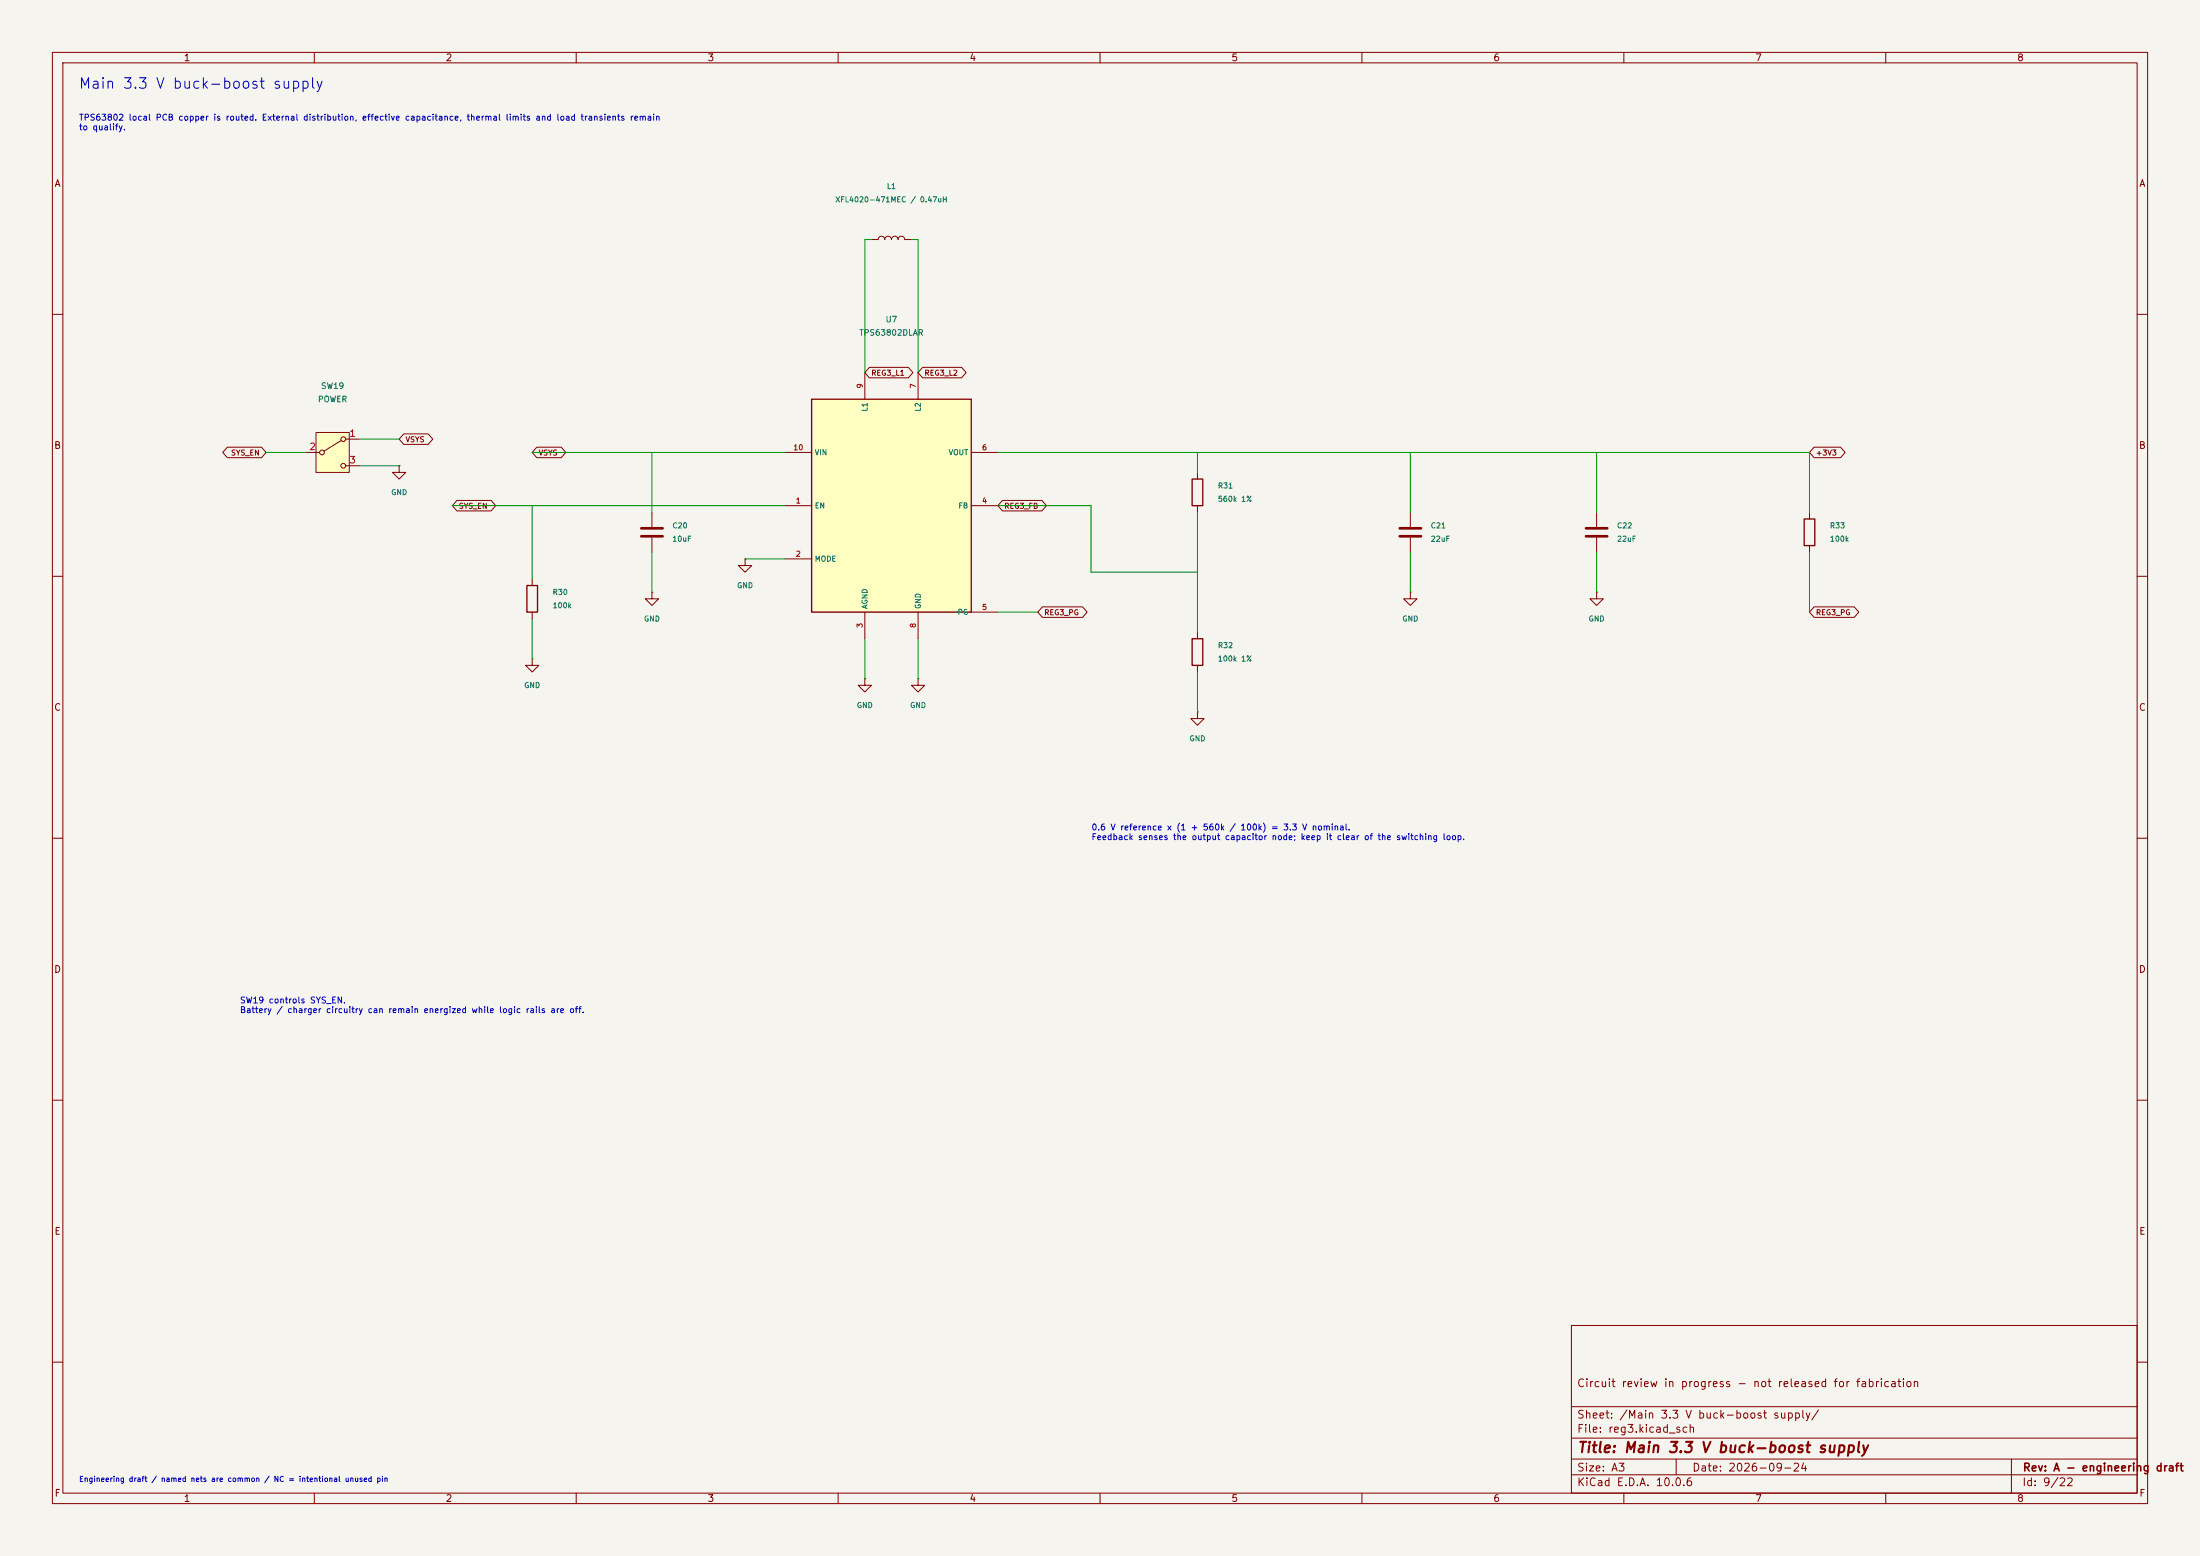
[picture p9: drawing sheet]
(kicad_sch
 (version 20250114)
 (generator "eeschema")
 (paper "A3")
 (title_block
  (title "Main 3.3 V buck-boost supply")
  (date "2026-09-24")
  (rev "A - engineering draft")
  (comment 1 "Circuit review in progress - not released for fabrication"))
 (lib_symbols
  (symbol "Handset:TPS63802"
   (pin_names
    (offset 0.5)) (in_bom yes) (on_board yes)
   (property "Reference" "U" (at 0 0 0) (effects (font (size 1.27 1.27))))
   (property "Value" "TPS63802" (at 0 -2.54 0) (effects (font (size 1.27 1.27))))
   (property "Footprint" "Handset:TPS63802_DLA0010A" (at 0 0 0) (effects (font (size 1.27 1.27)) (hide yes)))
   (symbol "TPS63802_0_1"
    (rectangle (start -15.24 20.32) (end 15.24 -20.32) (stroke (width 0.254) (type default)) (fill (type background))))
   (symbol "TPS63802_1_1"
    (pin passive line (at -20.32 0 0) (length 5.08) (name "EN" (effects (font (size 1 1)))) (number "1" (effects (font (size 1 1)))))
    (pin passive line (at -20.32 -10.16 0) (length 5.08) (name "MODE" (effects (font (size 1 1)))) (number "2" (effects (font (size 1 1)))))
    (pin power_in line (at -5.08 -25.4 90) (length 5.08) (name "AGND" (effects (font (size 1 1)))) (number "3" (effects (font (size 1 1)))))
    (pin passive line (at 20.32 0 180) (length 5.08) (name "FB" (effects (font (size 1 1)))) (number "4" (effects (font (size 1 1)))))
    (pin passive line (at 20.32 -20.32 180) (length 5.08) (name "PG" (effects (font (size 1 1)))) (number "5" (effects (font (size 1 1)))))
    (pin power_out line (at 20.32 10.16 180) (length 5.08) (name "VOUT" (effects (font (size 1 1)))) (number "6" (effects (font (size 1 1)))))
    (pin passive line (at 5.08 25.4 270) (length 5.08) (name "L2" (effects (font (size 1 1)))) (number "7" (effects (font (size 1 1)))))
    (pin power_in line (at 5.08 -25.4 90) (length 5.08) (name "GND" (effects (font (size 1 1)))) (number "8" (effects (font (size 1 1)))))
    (pin passive line (at -5.08 25.4 270) (length 5.08) (name "L1" (effects (font (size 1 1)))) (number "9" (effects (font (size 1 1)))))
    (pin power_in line (at -20.32 10.16 0) (length 5.08) (name "VIN" (effects (font (size 1 1)))) (number "10" (effects (font (size 1 1)))))))
  (symbol "Switch:SW_SPDT"
   (pin_names
    (offset 0) (hide yes)) (exclude_from_sim no) (in_bom yes) (on_board yes)
   (in_pos_files yes)
   (duplicate_pin_numbers_are_jumpers no)
   (property "Reference" "SW" (at 0 5.08 0) (show_name no) (do_not_autoplace no) (effects (font (size 1.27 1.27))))
   (property "Value" "SW_SPDT" (at 0 -5.08 0) (show_name no) (do_not_autoplace no) (effects (font (size 1.27 1.27))))
   (property "Footprint" "" (at 0 0 0) (show_name no) (do_not_autoplace no) (hide yes) (effects (font (size 1.27 1.27))))
   (property "Datasheet" "" (at 0 -7.62 0) (show_name no) (do_not_autoplace no) (hide yes) (effects (font (size 1.27 1.27))))
   (property "Description" "Switch, single pole double throw" (at 0 0 0) (show_name no) (do_not_autoplace no) (hide yes) (effects (font (size 1.27 1.27))))
   (symbol "SW_SPDT_0_1"
    (circle (center -2.032 0) (radius 0.4572) (stroke (width 0) (type default)) (fill (type none)))
    (polyline (pts (xy -1.651 0.254) (xy 1.651 2.286)) (stroke (width 0) (type default)) (fill (type none)))
    (circle (center 2.032 2.54) (radius 0.4572) (stroke (width 0) (type default)) (fill (type none)))
    (circle (center 2.032 -2.54) (radius 0.4572) (stroke (width 0) (type default)) (fill (type none))))
   (symbol "SW_SPDT_1_1"
    (rectangle (start -3.175 3.81) (end 3.175 -3.81) (stroke (width 0) (type default)) (fill (type background)))
    (pin passive line (at 5.08 2.54 180) (length 2.54) (name "A" (effects (font (size 1.27 1.27)))) (number "1" (effects (font (size 1.27 1.27)))))
    (pin passive line (at -5.08 0 0) (length 2.54) (name "B" (effects (font (size 1.27 1.27)))) (number "2" (effects (font (size 1.27 1.27)))))
    (pin passive line (at 5.08 -2.54 180) (length 2.54) (name "C" (effects (font (size 1.27 1.27)))) (number "3" (effects (font (size 1.27 1.27))))))
   (embedded_fonts no))
  (symbol "Device:L"
   (pin_numbers (hide yes))
   (pin_names
    (offset 1.016) (hide yes)) (exclude_from_sim no) (in_bom yes) (on_board yes)
   (in_pos_files yes)
   (duplicate_pin_numbers_are_jumpers no)
   (property "Reference" "L" (at -1.27 0 90) (show_name no) (do_not_autoplace no) (effects (font (size 1.27 1.27))))
   (property "Value" "L" (at 1.905 0 90) (show_name no) (do_not_autoplace no) (effects (font (size 1.27 1.27))))
   (property "Footprint" "" (at 0 0 0) (show_name no) (do_not_autoplace no) (hide yes) (effects (font (size 1.27 1.27))))
   (property "Datasheet" "" (at 0 0 0) (show_name no) (do_not_autoplace no) (hide yes) (effects (font (size 1.27 1.27))))
   (property "Description" "Inductor" (at 0 0 0) (show_name no) (do_not_autoplace no) (hide yes) (effects (font (size 1.27 1.27))))
   (symbol "L_0_1"
    (arc (start 0 2.54) (mid 0.6323 1.905) (end 0 1.27) (stroke (width 0) (type default)) (fill (type none)))
    (arc (start 0 1.27) (mid 0.6323 0.635) (end 0 0) (stroke (width 0) (type default)) (fill (type none)))
    (arc (start 0 0) (mid 0.6323 -0.635) (end 0 -1.27) (stroke (width 0) (type default)) (fill (type none)))
    (arc (start 0 -1.27) (mid 0.6323 -1.905) (end 0 -2.54) (stroke (width 0) (type default)) (fill (type none))))
   (symbol "L_1_1"
    (pin passive line (at 0 3.81 270) (length 1.27) (name "1" (effects (font (size 1.27 1.27)))) (number "1" (effects (font (size 1.27 1.27)))))
    (pin passive line (at 0 -3.81 90) (length 1.27) (name "2" (effects (font (size 1.27 1.27)))) (number "2" (effects (font (size 1.27 1.27))))))
   (embedded_fonts no))
  (symbol "Device:C"
   (pin_numbers (hide yes))
   (pin_names
    (offset 0.254)) (exclude_from_sim no) (in_bom yes) (on_board yes)
   (in_pos_files yes)
   (duplicate_pin_numbers_are_jumpers no)
   (property "Reference" "C" (at 0.635 2.54 0) (show_name no) (do_not_autoplace no) (effects (font (size 1.27 1.27)) (justify left)))
   (property "Value" "C" (at 0.635 -2.54 0) (show_name no) (do_not_autoplace no) (effects (font (size 1.27 1.27)) (justify left)))
   (property "Footprint" "" (at 0.9652 -3.81 0) (show_name no) (do_not_autoplace no) (hide yes) (effects (font (size 1.27 1.27))))
   (property "Datasheet" "" (at 0 0 0) (show_name no) (do_not_autoplace no) (hide yes) (effects (font (size 1.27 1.27))))
   (property "Description" "Unpolarized capacitor" (at 0 0 0) (show_name no) (do_not_autoplace no) (hide yes) (effects (font (size 1.27 1.27))))
   (symbol "C_0_1"
    (polyline (pts (xy -2.032 0.762) (xy 2.032 0.762)) (stroke (width 0.508) (type default)) (fill (type none)))
    (polyline (pts (xy -2.032 -0.762) (xy 2.032 -0.762)) (stroke (width 0.508) (type default)) (fill (type none))))
   (symbol "C_1_1"
    (pin passive line (at 0 3.81 270) (length 2.794) (name "" (effects (font (size 1.27 1.27)))) (number "1" (effects (font (size 1.27 1.27)))))
    (pin passive line (at 0 -3.81 90) (length 2.794) (name "" (effects (font (size 1.27 1.27)))) (number "2" (effects (font (size 1.27 1.27))))))
   (embedded_fonts no))
  (symbol "Device:R"
   (pin_numbers (hide yes))
   (pin_names
    (offset 0)) (exclude_from_sim no) (in_bom yes) (on_board yes)
   (in_pos_files yes)
   (duplicate_pin_numbers_are_jumpers no)
   (property "Reference" "R" (at 2.032 0 90) (show_name no) (do_not_autoplace no) (effects (font (size 1.27 1.27))))
   (property "Value" "R" (at 0 0 90) (show_name no) (do_not_autoplace no) (effects (font (size 1.27 1.27))))
   (property "Footprint" "" (at -1.778 0 90) (show_name no) (do_not_autoplace no) (hide yes) (effects (font (size 1.27 1.27))))
   (property "Datasheet" "" (at 0 0 0) (show_name no) (do_not_autoplace no) (hide yes) (effects (font (size 1.27 1.27))))
   (property "Description" "Resistor" (at 0 0 0) (show_name no) (do_not_autoplace no) (hide yes) (effects (font (size 1.27 1.27))))
   (symbol "R_0_1"
    (rectangle (start -1.016 -2.54) (end 1.016 2.54) (stroke (width 0.254) (type default)) (fill (type none))))
   (symbol "R_1_1"
    (pin passive line (at 0 3.81 270) (length 1.27) (name "" (effects (font (size 1.27 1.27)))) (number "1" (effects (font (size 1.27 1.27)))))
    (pin passive line (at 0 -3.81 90) (length 1.27) (name "" (effects (font (size 1.27 1.27)))) (number "2" (effects (font (size 1.27 1.27))))))
   (embedded_fonts no))
  (symbol "power:GND"
   (power global)
   (pin_numbers (hide yes))
   (pin_names
    (offset 0) (hide yes)) (exclude_from_sim no) (in_bom yes) (on_board yes)
   (in_pos_files yes)
   (duplicate_pin_numbers_are_jumpers no)
   (property "Reference" "#PWR" (at 0 -6.35 0) (show_name no) (do_not_autoplace no) (hide yes) (effects (font (size 1.27 1.27))))
   (property "Value" "GND" (at 0 -3.81 0) (show_name no) (do_not_autoplace no) (effects (font (size 1.27 1.27))))
   (property "Footprint" "" (at 0 0 0) (show_name no) (do_not_autoplace no) (hide yes) (effects (font (size 1.27 1.27))))
   (property "Datasheet" "" (at 0 0 0) (show_name no) (do_not_autoplace no) (hide yes) (effects (font (size 1.27 1.27))))
   (property "Description" "Power symbol creates a global label with name \"GND\" , ground" (at 0 0 0) (show_name no) (do_not_autoplace no) (hide yes) (effects (font (size 1.27 1.27))))
   (symbol "GND_0_1"
    (polyline (pts (xy 0 0) (xy 0 -1.27) (xy 1.27 -1.27) (xy 0 -2.54) (xy -1.27 -1.27) (xy 0 -1.27)) (stroke (width 0) (type default)) (fill (type none))))
   (symbol "GND_1_1"
    (pin power_in line (at 0 0 270) (length 0) (name "" (effects (font (size 1.27 1.27)))) (number "1" (effects (font (size 1.27 1.27))))))
   (embedded_fonts no)))
 (text "Main 3.3 V buck-boost supply" (at 15 15 0) (effects (font (size 2 2)) (justify left top)))
 (text "TPS63802 local PCB copper is routed. External distribution, effective capacitance, thermal limits and load transients remain\nto qualify." (at 15 22 0) (effects (font (size 1.15 1.15)) (justify left top)))
 (text "Engineering draft / named nets are common / NC = intentional unused pin" (at 15 282 0) (effects (font (size 1 1)) (justify left top)))
 (symbol
  (lib_id "Handset:TPS63802") (at 170.18 96.52 0) (unit 1) (in_bom yes) (on_board yes) (dnp no)
  (property "Reference" "U7" (at 170.18 60.96 0) (effects (font (size 1.1 1.1))))
  (property "Value" "TPS63802DLAR" (at 170.18 63.5 0) (effects (font (size 1.1 1.1))))
  (property "Footprint" "Handset:TPS63802_DLA0010A" (at 170.18 96.52 0) (effects (font (size 1 1)) (hide yes))) (pin "1") (pin "2") (pin "3") (pin "4") (pin "5") (pin "6") (pin "7") (pin "8") (pin "9") (pin "10"))
 (symbol
  (lib_id "Switch:SW_SPDT") (at 63.5 86.36 0) (unit 1) (in_bom yes) (on_board yes) (dnp no)
  (property "Reference" "SW19" (at 63.5 73.66 0) (effects (font (size 1.1 1.1))))
  (property "Value" "POWER" (at 63.5 76.2 0) (effects (font (size 1.1 1.1))))
  (property "Footprint" "Handset:SW_SPDT_PCM12_EdgeAssembly" (at 63.5 86.36 0) (effects (font (size 1 1)) (hide yes))) (pin "1") (pin "2") (pin "3"))
 (symbol
  (lib_id "Device:L") (at 170.18 45.72 90) (unit 1) (in_bom yes) (on_board yes) (dnp no)
  (property "Reference" "L1" (at 170.18 35.56 90) (effects (font (size 1 1))))
  (property "Value" "XFL4020-471MEC / 0.47uH" (at 170.18 38.1 90) (effects (font (size 1 1))))
  (property "Footprint" "Handset:Coilcraft_XFL4020" (at 170.18 45.72 0) (effects (font (size 1 1)) (hide yes))) (pin "1") (pin "2"))
 (symbol
  (lib_id "Device:C") (at 124.46 101.6 0) (unit 1) (in_bom yes) (on_board yes) (dnp no)
  (property "Reference" "C20" (at 128.26999999999998 100.33 0) (effects (font (size 1 1)) (justify left)))
  (property "Value" "10uF" (at 128.26999999999998 102.86999999999999 0) (effects (font (size 1 1)) (justify left)))
  (property "Footprint" "Capacitor_SMD:C_0805_2012Metric" (at 124.46 101.6 0) (effects (font (size 1 1)) (hide yes))) (pin "1") (pin "2"))
 (symbol
  (lib_id "Device:C") (at 269.24 101.6 0) (unit 1) (in_bom yes) (on_board yes) (dnp no)
  (property "Reference" "C21" (at 273.05 100.33 0) (effects (font (size 1 1)) (justify left)))
  (property "Value" "22uF" (at 273.05 102.86999999999999 0) (effects (font (size 1 1)) (justify left)))
  (property "Footprint" "Capacitor_SMD:C_0805_2012Metric" (at 269.24 101.6 0) (effects (font (size 1 1)) (hide yes))) (pin "1") (pin "2"))
 (symbol
  (lib_id "Device:C") (at 304.8 101.6 0) (unit 1) (in_bom yes) (on_board yes) (dnp no)
  (property "Reference" "C22" (at 308.61 100.33 0) (effects (font (size 1 1)) (justify left)))
  (property "Value" "22uF" (at 308.61 102.86999999999999 0) (effects (font (size 1 1)) (justify left)))
  (property "Footprint" "Capacitor_SMD:C_0805_2012Metric" (at 304.8 101.6 0) (effects (font (size 1 1)) (hide yes))) (pin "1") (pin "2"))
 (symbol
  (lib_id "Device:R") (at 228.6 93.98 0) (unit 1) (in_bom yes) (on_board yes) (dnp no)
  (property "Reference" "R31" (at 232.41 92.71000000000001 0) (effects (font (size 1 1)) (justify left)))
  (property "Value" "560k 1%" (at 232.41 95.25 0) (effects (font (size 1 1)) (justify left)))
  (property "Footprint" "Resistor_SMD:R_0402_1005Metric" (at 228.6 93.98 0) (effects (font (size 1 1)) (hide yes))) (pin "1") (pin "2"))
 (symbol
  (lib_id "Device:R") (at 228.6 124.46 0) (unit 1) (in_bom yes) (on_board yes) (dnp no)
  (property "Reference" "R32" (at 232.41 123.19 0) (effects (font (size 1 1)) (justify left)))
  (property "Value" "100k 1%" (at 232.41 125.72999999999999 0) (effects (font (size 1 1)) (justify left)))
  (property "Footprint" "Resistor_SMD:R_0402_1005Metric" (at 228.6 124.46 0) (effects (font (size 1 1)) (hide yes))) (pin "1") (pin "2"))
 (symbol
  (lib_id "Device:R") (at 101.6 114.3 0) (unit 1) (in_bom yes) (on_board yes) (dnp no)
  (property "Reference" "R30" (at 105.41 113.03 0) (effects (font (size 1 1)) (justify left)))
  (property "Value" "100k" (at 105.41 115.57 0) (effects (font (size 1 1)) (justify left)))
  (property "Footprint" "Resistor_SMD:R_0402_1005Metric" (at 101.6 114.3 0) (effects (font (size 1 1)) (hide yes))) (pin "1") (pin "2"))
 (symbol
  (lib_id "Device:R") (at 345.44 101.6 0) (unit 1) (in_bom yes) (on_board yes) (dnp no)
  (property "Reference" "R33" (at 349.25 100.33 0) (effects (font (size 1 1)) (justify left)))
  (property "Value" "100k" (at 349.25 102.86999999999999 0) (effects (font (size 1 1)) (justify left)))
  (property "Footprint" "Resistor_SMD:R_0402_1005Metric" (at 345.44 101.6 0) (effects (font (size 1 1)) (hide yes))) (pin "1") (pin "2"))
 (wire (pts (xy 165.1000 71.1200) (xy 165.1000 45.7200)) (stroke (width 0) (type default)))
 (wire (pts (xy 165.1000 45.7200) (xy 166.3700 45.7200)) (stroke (width 0) (type default)))
 (global_label "REG3_L1"
  (shape bidirectional) (at 165.1 71.12 0) (effects (font (size 1 1)) (justify left)))
 (wire (pts (xy 175.2600 71.1200) (xy 175.2600 45.7200)) (stroke (width 0) (type default)))
 (wire (pts (xy 175.2600 45.7200) (xy 173.9900 45.7200)) (stroke (width 0) (type default)))
 (global_label "REG3_L2"
  (shape bidirectional) (at 175.26 71.12 0) (effects (font (size 1 1)) (justify left)))
 (wire (pts (xy 101.6000 86.3600) (xy 124.4600 86.3600)) (stroke (width 0) (type default)))
 (wire (pts (xy 124.4600 86.3600) (xy 149.8600 86.3600)) (stroke (width 0) (type default)))
 (global_label "VSYS"
  (shape bidirectional) (at 101.6 86.36 0) (effects (font (size 1 1)) (justify left)))
 (wire (pts (xy 124.4600 97.7900) (xy 124.4600 86.3600)) (stroke (width 0) (type default)))
 (junction (at 124.46 86.36)
  (diameter 0) (color 0 0 0 0))
 (wire (pts (xy 190.5000 86.3600) (xy 345.4400 86.3600)) (stroke (width 0) (type default)))
 (global_label "+3V3"
  (shape bidirectional) (at 345.44 86.36 0) (effects (font (size 1 1)) (justify left)))
 (wire (pts (xy 228.6000 90.1700) (xy 228.6000 86.3600)) (stroke (width 0) (type default)))
 (junction (at 228.6 86.36)
  (diameter 0) (color 0 0 0 0))
 (wire (pts (xy 269.2400 97.7900) (xy 269.2400 86.3600)) (stroke (width 0) (type default)))
 (junction (at 269.24 86.36)
  (diameter 0) (color 0 0 0 0))
 (wire (pts (xy 304.8000 97.7900) (xy 304.8000 86.3600)) (stroke (width 0) (type default)))
 (junction (at 304.8 86.36)
  (diameter 0) (color 0 0 0 0))
 (wire (pts (xy 345.4400 97.7900) (xy 345.4400 86.3600)) (stroke (width 0) (type default)))
 (junction (at 345.44 86.36)
  (diameter 0) (color 0 0 0 0))
 (wire (pts (xy 190.5000 96.5200) (xy 208.2800 96.5200)) (stroke (width 0) (type default)))
 (wire (pts (xy 208.2800 96.5200) (xy 208.2800 109.2200)) (stroke (width 0) (type default)))
 (wire (pts (xy 208.2800 109.2200) (xy 228.6000 109.2200)) (stroke (width 0) (type default)))
 (wire (pts (xy 228.6000 109.2200) (xy 228.6000 97.7900)) (stroke (width 0) (type default)))
 (global_label "REG3_FB"
  (shape bidirectional) (at 190.5 96.52 0) (effects (font (size 1 1)) (justify left)))
 (wire (pts (xy 228.6000 120.6500) (xy 228.6000 109.2200)) (stroke (width 0) (type default)))
 (junction (at 228.6 109.22)
  (diameter 0) (color 0 0 0 0))
 (wire (pts (xy 86.3600 96.5200) (xy 101.6000 96.5200)) (stroke (width 0) (type default)))
 (wire (pts (xy 101.6000 96.5200) (xy 149.8600 96.5200)) (stroke (width 0) (type default)))
 (global_label "SYS_EN"
  (shape bidirectional) (at 86.36 96.52 0) (effects (font (size 1 1)) (justify left)))
 (wire (pts (xy 101.6000 110.4900) (xy 101.6000 96.5200)) (stroke (width 0) (type default)))
 (junction (at 101.6 96.52)
  (diameter 0) (color 0 0 0 0))
 (wire (pts (xy 124.4600 105.4100) (xy 124.4600 113.0300)) (stroke (width 0) (type default)))
 (symbol
  (lib_id "power:GND") (at 124.46 113.03 0) (unit 1) (in_bom yes) (on_board yes) (dnp no)
  (property "Reference" "#PWR9037" (at 124.46 113.03 0) (effects (font (size 1 1)) (hide yes)))
  (property "Value" "GND" (at 124.46 118.11 0) (effects (font (size 1 1)))) (pin "1"))
 (wire (pts (xy 269.2400 105.4100) (xy 269.2400 113.0300)) (stroke (width 0) (type default)))
 (symbol
  (lib_id "power:GND") (at 269.24 113.03 0) (unit 1) (in_bom yes) (on_board yes) (dnp no)
  (property "Reference" "#PWR9040" (at 269.24 113.03 0) (effects (font (size 1 1)) (hide yes)))
  (property "Value" "GND" (at 269.24 118.11 0) (effects (font (size 1 1)))) (pin "1"))
 (wire (pts (xy 304.8000 105.4100) (xy 304.8000 113.0300)) (stroke (width 0) (type default)))
 (symbol
  (lib_id "power:GND") (at 304.8 113.03 0) (unit 1) (in_bom yes) (on_board yes) (dnp no)
  (property "Reference" "#PWR9043" (at 304.8 113.03 0) (effects (font (size 1 1)) (hide yes)))
  (property "Value" "GND" (at 304.8 118.11 0) (effects (font (size 1 1)))) (pin "1"))
 (wire (pts (xy 101.6000 118.1100) (xy 101.6000 125.7300)) (stroke (width 0) (type default)))
 (symbol
  (lib_id "power:GND") (at 101.6 125.73 0) (unit 1) (in_bom yes) (on_board yes) (dnp no)
  (property "Reference" "#PWR9046" (at 101.6 125.73 0) (effects (font (size 1 1)) (hide yes)))
  (property "Value" "GND" (at 101.6 130.81 0) (effects (font (size 1 1)))) (pin "1"))
 (wire (pts (xy 228.6000 128.2700) (xy 228.6000 135.8900)) (stroke (width 0) (type default)))
 (symbol
  (lib_id "power:GND") (at 228.6 135.89000000000001 0) (unit 1) (in_bom yes) (on_board yes) (dnp no)
  (property "Reference" "#PWR9049" (at 228.6 135.89000000000001 0) (effects (font (size 1 1)) (hide yes)))
  (property "Value" "GND" (at 228.6 140.97000000000003 0) (effects (font (size 1 1)))) (pin "1"))
 (wire (pts (xy 149.8600 106.6800) (xy 142.2400 106.6800)) (stroke (width 0) (type default)))
 (symbol
  (lib_id "power:GND") (at 142.24 106.68 0) (unit 1) (in_bom yes) (on_board yes) (dnp no)
  (property "Reference" "#PWR9052" (at 142.24 106.68 0) (effects (font (size 1 1)) (hide yes)))
  (property "Value" "GND" (at 142.24 111.76 0) (effects (font (size 1 1)))) (pin "1"))
 (wire (pts (xy 165.1000 121.9200) (xy 165.1000 129.5400)) (stroke (width 0) (type default)))
 (symbol
  (lib_id "power:GND") (at 165.1 129.54 0) (unit 1) (in_bom yes) (on_board yes) (dnp no)
  (property "Reference" "#PWR9055" (at 165.1 129.54 0) (effects (font (size 1 1)) (hide yes)))
  (property "Value" "GND" (at 165.1 134.62 0) (effects (font (size 1 1)))) (pin "1"))
 (wire (pts (xy 175.2600 121.9200) (xy 175.2600 129.5400)) (stroke (width 0) (type default)))
 (symbol
  (lib_id "power:GND") (at 175.26 129.54 0) (unit 1) (in_bom yes) (on_board yes) (dnp no)
  (property "Reference" "#PWR9058" (at 175.26 129.54 0) (effects (font (size 1 1)) (hide yes)))
  (property "Value" "GND" (at 175.26 134.62 0) (effects (font (size 1 1)))) (pin "1"))
 (wire (pts (xy 345.4400 105.4100) (xy 345.4400 116.8400)) (stroke (width 0) (type default)))
 (global_label "REG3_PG"
  (shape bidirectional) (at 345.44 116.84 0) (effects (font (size 1 1)) (justify left)))
 (text "0.6 V reference x (1 + 560k / 100k) = 3.3 V nominal.\nFeedback senses the output capacitor node; keep it clear of the switching loop." (at 208.28 157.48 0) (effects (font (size 1.15 1.15)) (justify left top)))
 (text "SW19 controls SYS_EN.\nBattery / charger circuitry can remain energized while logic rails are off." (at 45.72 190.5 0) (effects (font (size 1.15 1.15)) (justify left top)))
 (wire (pts (xy 190.5000 116.8400) (xy 198.1200 116.8400)) (stroke (width 0) (type default)))
 (global_label "REG3_PG"
  (shape bidirectional) (at 198.12 116.84 180.0) (effects (font (size 1 1)) (justify left)))
 (wire (pts (xy 68.5800 83.8200) (xy 76.2000 83.8200)) (stroke (width 0) (type default)))
 (global_label "VSYS"
  (shape bidirectional) (at 76.2 83.82 180.0) (effects (font (size 1 1)) (justify left)))
 (wire (pts (xy 58.4200 86.3600) (xy 50.8000 86.3600)) (stroke (width 0) (type default)))
 (global_label "SYS_EN"
  (shape bidirectional) (at 50.8 86.36 0.0) (effects (font (size 1 1)) (justify right)))
 (wire (pts (xy 68.5800 88.9000) (xy 76.2000 88.9000)) (stroke (width 0) (type default)))
 (symbol
  (lib_id "power:GND") (at 76.2 88.9 0) (unit 1) (in_bom yes) (on_board yes) (dnp no)
  (property "Reference" "#PWR9071" (at 76.2 88.9 0) (effects (font (size 1 1)) (hide yes)))
  (property "Value" "GND" (at 76.2 93.98 0) (effects (font (size 1 1)))) (pin "1")))
